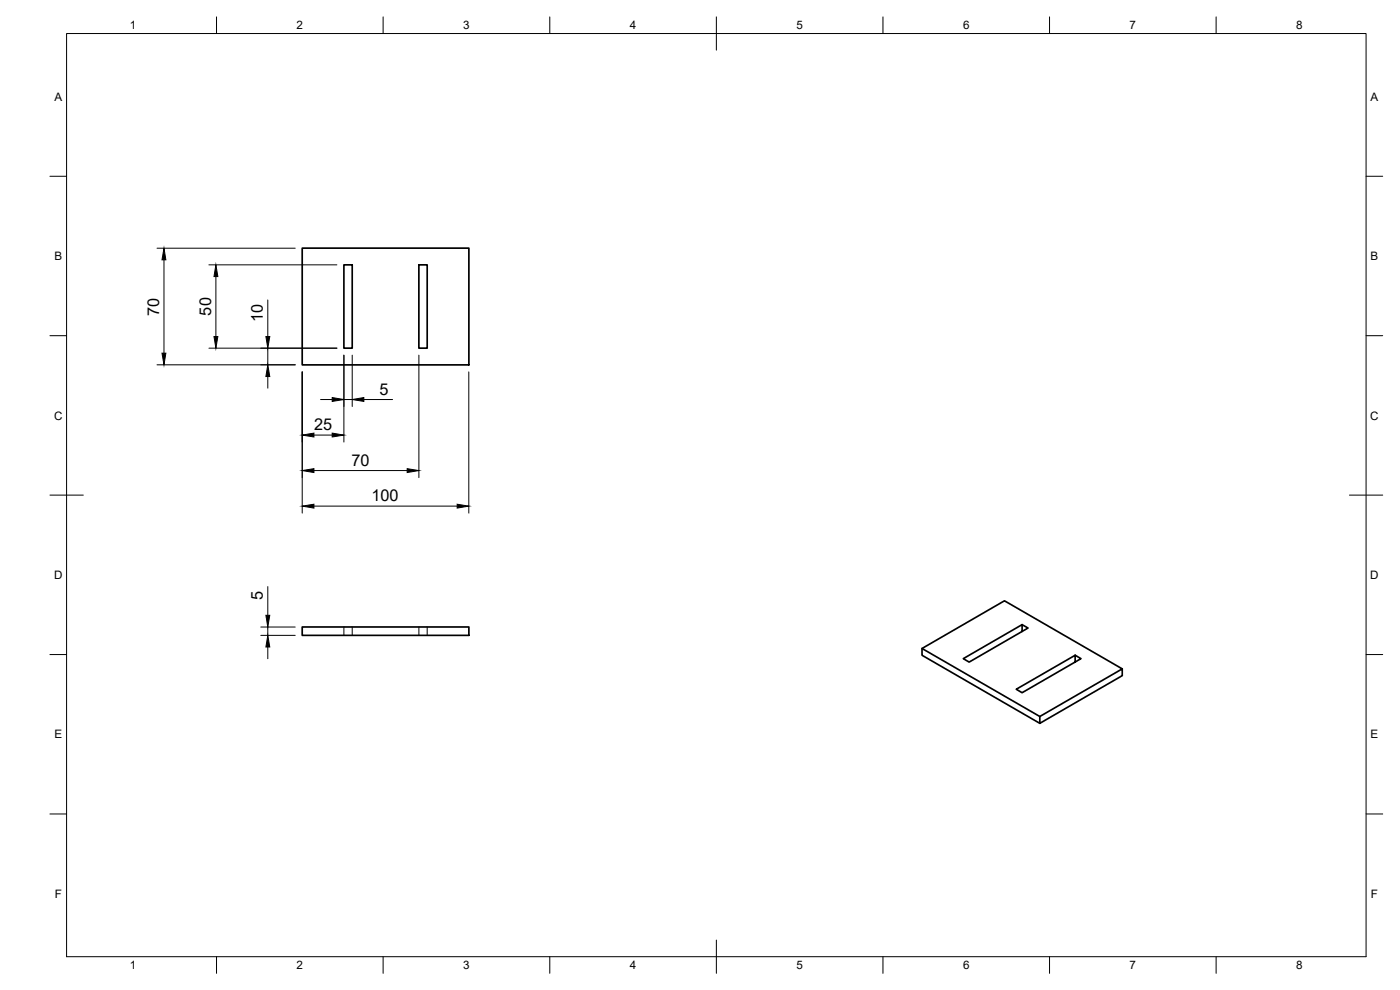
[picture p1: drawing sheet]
<svg xmlns="http://www.w3.org/2000/svg" width="420mm" height="297mm" viewBox="0 0 420 297" stroke-linecap="round" stroke-linejoin="round" font-family="sans-serif">
<!-- layer: Visible -->
<path d="M90.7 74.5h50v35h-50zM103.2 79.5h2.5v25h-2.5zM125.7 79.5h2.5v25h-2.5zM90.7 188.1h50v2.5h-50zM276.7 194.6l35.4 20.4M306.7 187.4l1.8 1-17.6 10.3-1.8-1.1 17.6-10.2v2M322.7 196.6l-17.7 10.2 1.7 1 17.7-10.2-1.7-1v2.1M336.8 200.7v2l-24.7 14.3-35.4-20.4v-2l24.8-14.3 35.3 20.4-24.7 14.3v2" fill="none" stroke="#000" stroke-width=".51"/>
<!-- layer: Hidden -->
<path d="M103.2 188.1v2.5M105.7 188.1v2.5M125.7 188.1v2.5M128.2 188.1v2.5" fill="none" stroke="#000" stroke-width=".3"/>
<!-- layer: BORDER -->
<g fill="none" stroke="#000" stroke-width=".3">
<path d="M20 10.1h390v276.9h-390zM65 5.1v5M115 5.1v5M165 5.1v5M215 5.1v10M265 5.1v5M315 5.1v5M365 5.1v5M15 52.9h5M410 52.9h5M15 100.7h5M410 100.7h5"/>
<path d="M15 148.6h10M405 148.6h10M15 196.4h5M410 196.4h5M15 244.2h5M410 244.2h5M65 287v5M115 287v5M165 287v5M215 282.1v9.9M265 287v5M315 287v5"/>
<path d="M365 287v5"/>
</g>
<!-- layer: FD_Dimensions -->
<g fill="none" stroke="#000" stroke-width=".3">
<path d="M47.1 74.5h41.5M49.2 78v28M62.7 79.5h38.4M64.8 83v18M80.4 90v11M47.1 109.5h41.5M62.7 104.5h38.4M80.4 104.5v5M80.4 113v3.5M90.7 111.6v42.4M96.2 119.9h3.5M103.2 106.6v26"/>
<path d="M103.2 119.9h2.5M105.7 106.6v15.4M109.2 119.9h8.6M125.7 106.6v36.7M140.7 111.6v42.4M94.2 130.5h5.5M94.2 151.9h43M94.2 141.2h28M80.4 176v8.6M78.3 190.6h10.3M78.3 188.1h10.3M80.4 188.1v2.5"/>
<path d="M80.4 194.1v3.5"/>
</g>
<g fill="#000" stroke="#000" stroke-width=".3">
<path d="M49.2 74.5l.6 3.5h-1.2zM64.8 79.5l.6 3.5h-1.2zM48.6 106h1.2l-.6 3.5zM64.2 101h1.2l-.6 3.5zM80.4 109.5l.6 3.5h-1.2zM79.8 101h1.2l-.6 3.5zM99.7 119.3l3.5 .6-3.5 .5zM105.7 119.9l3.5-.6v1.1zM90.7 130.5l3.5-.6v1.2zM99.7 129.9l3.5 .6-3.5 .6zM90.7 151.9l3.5-.6v1.1zM90.7 141.2l3.5-.6v1.2z"/>
<path d="M122.2 140.6l3.5 .6-3.5 .6zM137.2 151.3l3.5 .6-3.5 .5zM80.4 190.6l.6 3.5h-1.2zM79.8 184.6h1.2l-.6 3.5z"/>
</g>
<g font-size="4.9">
<text x="47.8" y="94.7" transform="rotate(-90 47.8 94.7)">70</text>
<text x="63.3" y="94.7" transform="rotate(-90 63.3 94.7)">50</text>
<text x="78.9" y="96.6" transform="rotate(-90 78.9 96.6)">10</text>
<text x="113.9" y="118.4">5</text>
<text x="94.3" y="129.1">25</text>
<text x="105.5" y="139.7">70</text>
<text x="111.5" y="150.4">100</text>
<text x="78.9" y="179.9" transform="rotate(-90 78.9 179.9)">5</text>
</g>
<g font-size="3.5">
<text x="39" y="8.8">1</text>
<text x="89" y="8.8">2</text>
<text x="139" y="8.8">3</text>
<text x="189" y="8.8">4</text>
<text x="239" y="8.8">5</text>
<text x="289" y="8.8">6</text>
<text x="339" y="8.8">7</text>
<text x="389" y="8.8">8</text>
<text x="16.3" y="30.2">A</text>
<text x="411.3" y="30.2">A</text>
<text x="16.3" y="78">B</text>
<text x="411.3" y="78">B</text>
<text x="16.2" y="125.9">C</text>
<text x="411.2" y="125.9">C</text>
<text x="16.2" y="173.7">D</text>
<text x="411.2" y="173.7">D</text>
<text x="16.3" y="221.6">E</text>
<text x="411.3" y="221.6">E</text>
<text x="16.4" y="269.4">F</text>
<text x="411.4" y="269.4">F</text>
<text x="39" y="290.8">1</text>
<text x="89" y="290.8">2</text>
<text x="139" y="290.8">3</text>
<text x="189" y="290.8">4</text>
<text x="239" y="290.8">5</text>
<text x="289" y="290.8">6</text>
<text x="339" y="290.8">7</text>
<text x="389" y="290.8">8</text>
</g>
</svg>
